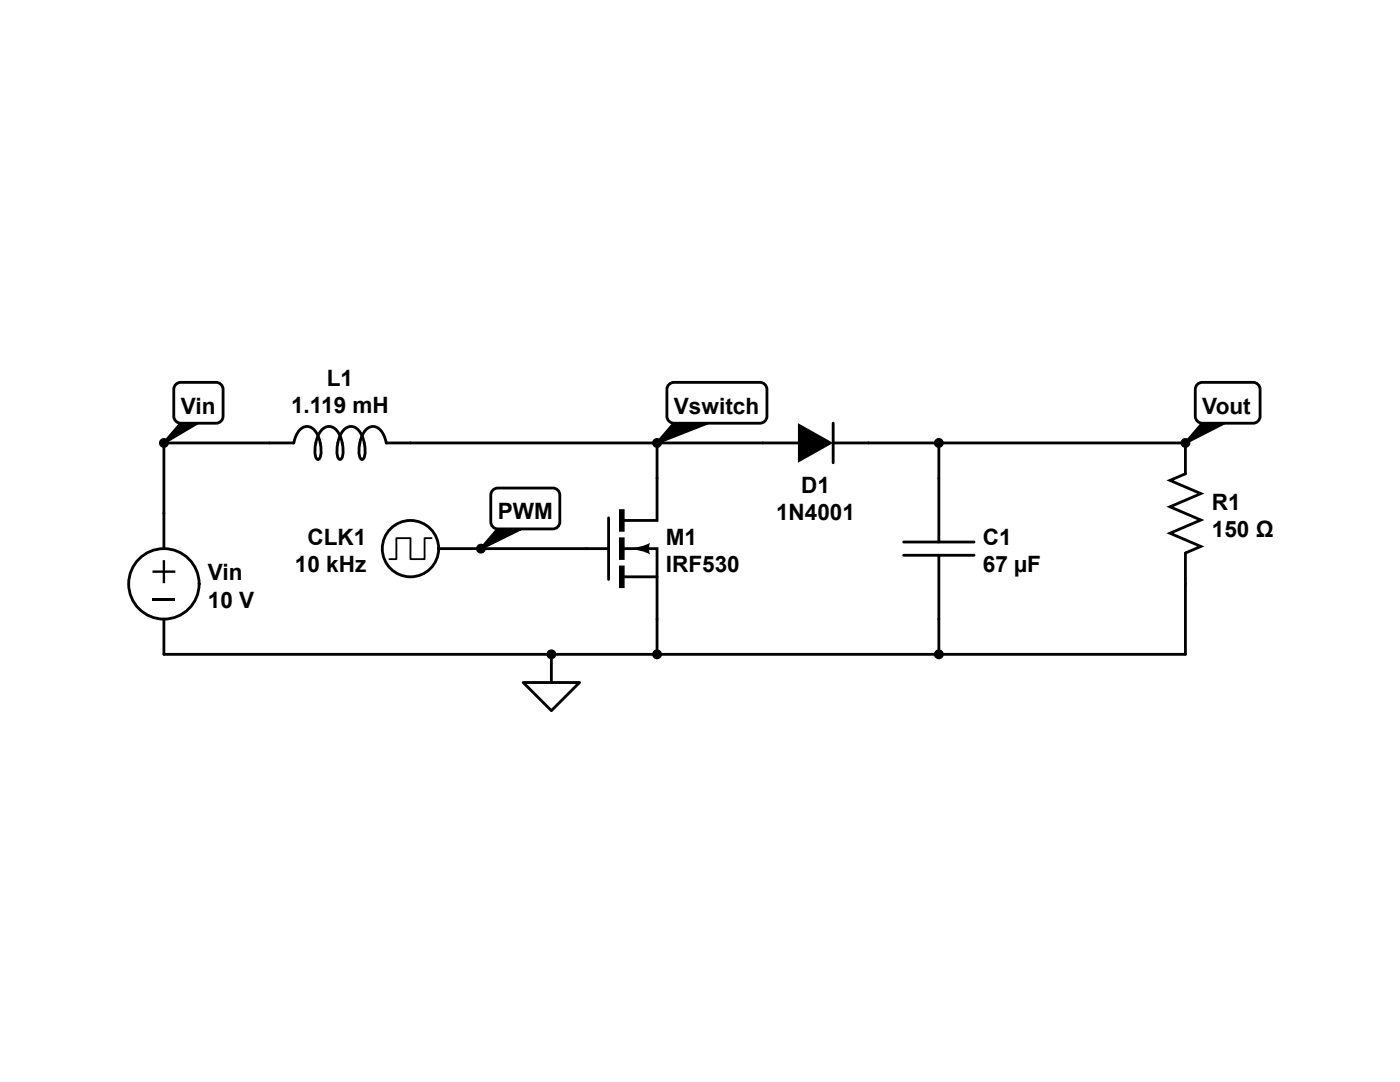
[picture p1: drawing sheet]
<svg xmlns="http://www.w3.org/2000/svg" width="279mm" height="216mm" viewBox="0 0 279 216" stroke-linecap="round" stroke-linejoin="round" font-family="sans-serif">
<path d="M36.1 84.4h3.3l-6.7 4zM134.5 84.4h6.7l-10.1 4zM239.9 84.4h4.4l-7.7 4zM99.4 105.5h4.5l-7.9 4z" fill="#000"/>
<path d="M36.1 84.4h3.3l-6.7 4zM134.5 84.4h6.7l-10.1 4zM239.9 84.4h4.4l-7.7 4zM99.4 105.5h4.5l-7.9 4z" fill="none" stroke="#000" stroke-width=".56"/>
<circle cx="32.7" cy="116.5" r="7" fill="#fff"/>
<g fill="none" stroke="#000" stroke-width=".56">
<path d="M32.7 102.4v7.1M32.7 123.5v7.1"/>
<circle cx="32.7" cy="116.5" r="7"/>
</g>
<path d="M30.5 119.4h4.5v.5h-4.5zM32.5 111.8h.4v2h2.1v.5h-2.1v2.1h-.4v-2.1h-2.1v-.5h2.1z" fill="#000"/>
<path d="M35.3 76.6l.8-.3h7a1.4 1.4 0 0 1 1.4 1.4v5.3a1.4 1.4 0 0 1-1.4 1.4h-7a1.4 1.4 0 0 1-1.4-1.4v-5.3l.1-.4z" fill="#fff"/>
<path d="M35.3 76.6l.8-.3h7a1.4 1.4 0 0 1 1.4 1.4v5.3a1.4 1.4 0 0 1-1.4 1.4h-7a1.4 1.4 0 0 1-1.4-1.4v-5.3l.1-.4zM131.1 88.4h-54a3.9 3.9 0 0 0-2.4-3.3 2.2 2.2 0 0 0-2.2 1.3 6.4 6.4 0 0 0-.6 5l.2 .3h.3a2.35 2.35 0 0 0 .5-2.2 5.5 5.5 0 0 0-2-4.2 1.99 1.99 0 0 0-2.8 1.1 6.4 6.4 0 0 0-.6 5l.2 .3h.3a2.35 2.35 0 0 0 .5-2.2 5.5 5.5 0 0 0-2-4.2 1.99 1.99 0 0 0-2.8 1.1 6.4 6.4 0 0 0-.6 5l.2 .3h.3a2.35 2.35 0 0 0 .5-2.2 5.5 5.5 0 0 0-1.9-4.2 1.99 1.99 0 0 0-2.9 1.1l-.7 2h-25.9v14" fill="none" stroke="#000" stroke-width=".56"/>
<path d="M133.4 76.9l.7-.5 .4-.1h17.2a1.4 1.4 0 0 1 1.4 1.4v5.3a1.4 1.4 0 0 1-1.4 1.4h-17.2a1.4 1.4 0 0 1-1.4-1.4v-5.3z" fill="#fff"/>
<path d="M133.4 76.9l.7-.5 .4-.1h17.2a1.4 1.4 0 0 1 1.4 1.4v5.3a1.4 1.4 0 0 1-1.4 1.4h-17.2a1.4 1.4 0 0 1-1.4-1.4v-5.3zM131.1 95.4v8.5h-7M117.1 109.5h4.4M121.5 103.3v12.3M124.1 109.5h7v14M124.1 115.1h7M110 130.6v5.6" fill="none" stroke="#000" stroke-width=".56"/>
<path d="M124.1 102.2v3.3M124.1 107.8v3.4M124.1 113.4v3.4" fill="none" stroke="#000" stroke-width="1.1"/>
<path d="M125.7 109.5l2.5-.6 1.5-.6-.2 1.4 .2 .9-1.5-.6z" fill="#000"/>
<path d="M104.4 136.2h11.3l-5.7 5.6z" fill="#fff"/>
<path d="M104.4 136.2h11.3l-5.7 5.6z" fill="none" stroke="#000" stroke-width=".56"/>
<path d="M98.2 98l.7-.5 .5-.1h10.9a1.4 1.4 0 0 1 1.4 1.4v5.3a1.4 1.4 0 0 1-1.4 1.4h-10.9a1.4 1.4 0 0 1-1.5-1.4v-5.3z" fill="#fff"/>
<path d="M98.2 98l.7-.5 .5-.1h10.9a1.4 1.4 0 0 1 1.4 1.4v5.3a1.4 1.4 0 0 1-1.4 1.4h-10.9a1.4 1.4 0 0 1-1.5-1.4v-5.3z" fill="none" stroke="#000" stroke-width=".56"/>
<circle cx="81.9" cy="109.5" r="5.6" fill="#fff"/>
<g fill="none" stroke="#000" stroke-width=".56">
<path d="M159.2 88.4h-28.1v7M166.3 88.4h70.3M166.3 84.4v7.9M187.4 95.4v12.8M87.5 109.5h29.6M180.3 108.2h14.1M180.3 110.8h14.1M187.4 110.8v19.8M32.7 130.6h203.9M131.1 123.5v7.1"/>
<circle cx="81.9" cy="109.5" r="5.6"/>
</g>
<path d="M86.1 107.4h-1.4v4.2h-2.8v-4.2h-2.8v4.2h-1.4" fill="none" stroke="#000" stroke-width=".37"/>
<path d="M159.2 84.4l7.1 4-7.1 3.9z" fill="#000"/>
<path d="M238.8 76.9l.7-.5 .4-.1h10.2a1.4 1.4 0 0 1 1.4 1.4v5.3a1.4 1.4 0 0 1-1.4 1.4h-10.2a1.4 1.4 0 0 1-1.4-1.4v-5.3z" fill="#fff"/>
<path d="M238.8 76.9l.7-.5 .4-.1h10.2a1.4 1.4 0 0 1 1.4 1.4v5.3a1.4 1.4 0 0 1-1.4 1.4h-10.2a1.4 1.4 0 0 1-1.4-1.4v-5.3zM187.4 88.4v7M236.6 88.4v6.1l-3.1 1.4 6.2 2.6-6.2 2.6 6.2 2.7-6.2 2.6 6.2 2.6-3.1 1.4v20.2" fill="none" stroke="#000" stroke-width=".56"/>
<g fill="#000">
<circle cx="32.7" cy="88.4" r=".84"/>
<circle cx="131.1" cy="88.4" r=".84"/>
<circle cx="187.4" cy="88.4" r=".84"/>
<circle cx="236.6" cy="88.4" r=".84"/>
<circle cx="96" cy="109.5" r=".84"/>
<circle cx="110" cy="130.6" r=".84"/>
<circle cx="131.1" cy="130.6" r=".84"/>
<circle cx="187.4" cy="130.6" r=".84"/>
</g>
<g fill="none" stroke="#000" stroke-width=".28">
<circle cx="32.7" cy="88.4" r=".84"/>
<circle cx="131.1" cy="88.4" r=".84"/>
<circle cx="187.4" cy="88.4" r=".84"/>
<circle cx="236.6" cy="88.4" r=".84"/>
<circle cx="96" cy="109.5" r=".84"/>
<circle cx="110" cy="130.6" r=".84"/>
<circle cx="131.1" cy="130.6" r=".84"/>
<circle cx="187.4" cy="130.6" r=".84"/>
</g>
<g font-size="4.5">
<text x="65.2" y="77">L1</text>
<text x="36.1" y="82.5">Vin</text>
<text x="58.1" y="82.4">1.119 mH</text>
<text x="134.5" y="82.5">Vswitch</text>
<text x="239.9" y="82.5">Vout</text>
<text x="159.9" y="98.4">D1</text>
<text x="241.8" y="101.8">R1</text>
<text x="99.4" y="103.6">PWM</text>
<text x="154.9" y="103.8">1N4001</text>
<text x="241.8" y="107.2">150 Ω</text>
<text x="61.4" y="108.8">CLK1</text>
<text x="132.9" y="108.8">M1</text>
<text x="196.2" y="108.8">C1</text>
<text x="41.5" y="115.8">Vin</text>
<text x="58.9" y="114.2">10 kHz</text>
<text x="132.9" y="114.2">IRF530</text>
<text x="196.2" y="114.2">67 µF</text>
<text x="41.5" y="121.2">10 V</text>
</g>
</svg>
